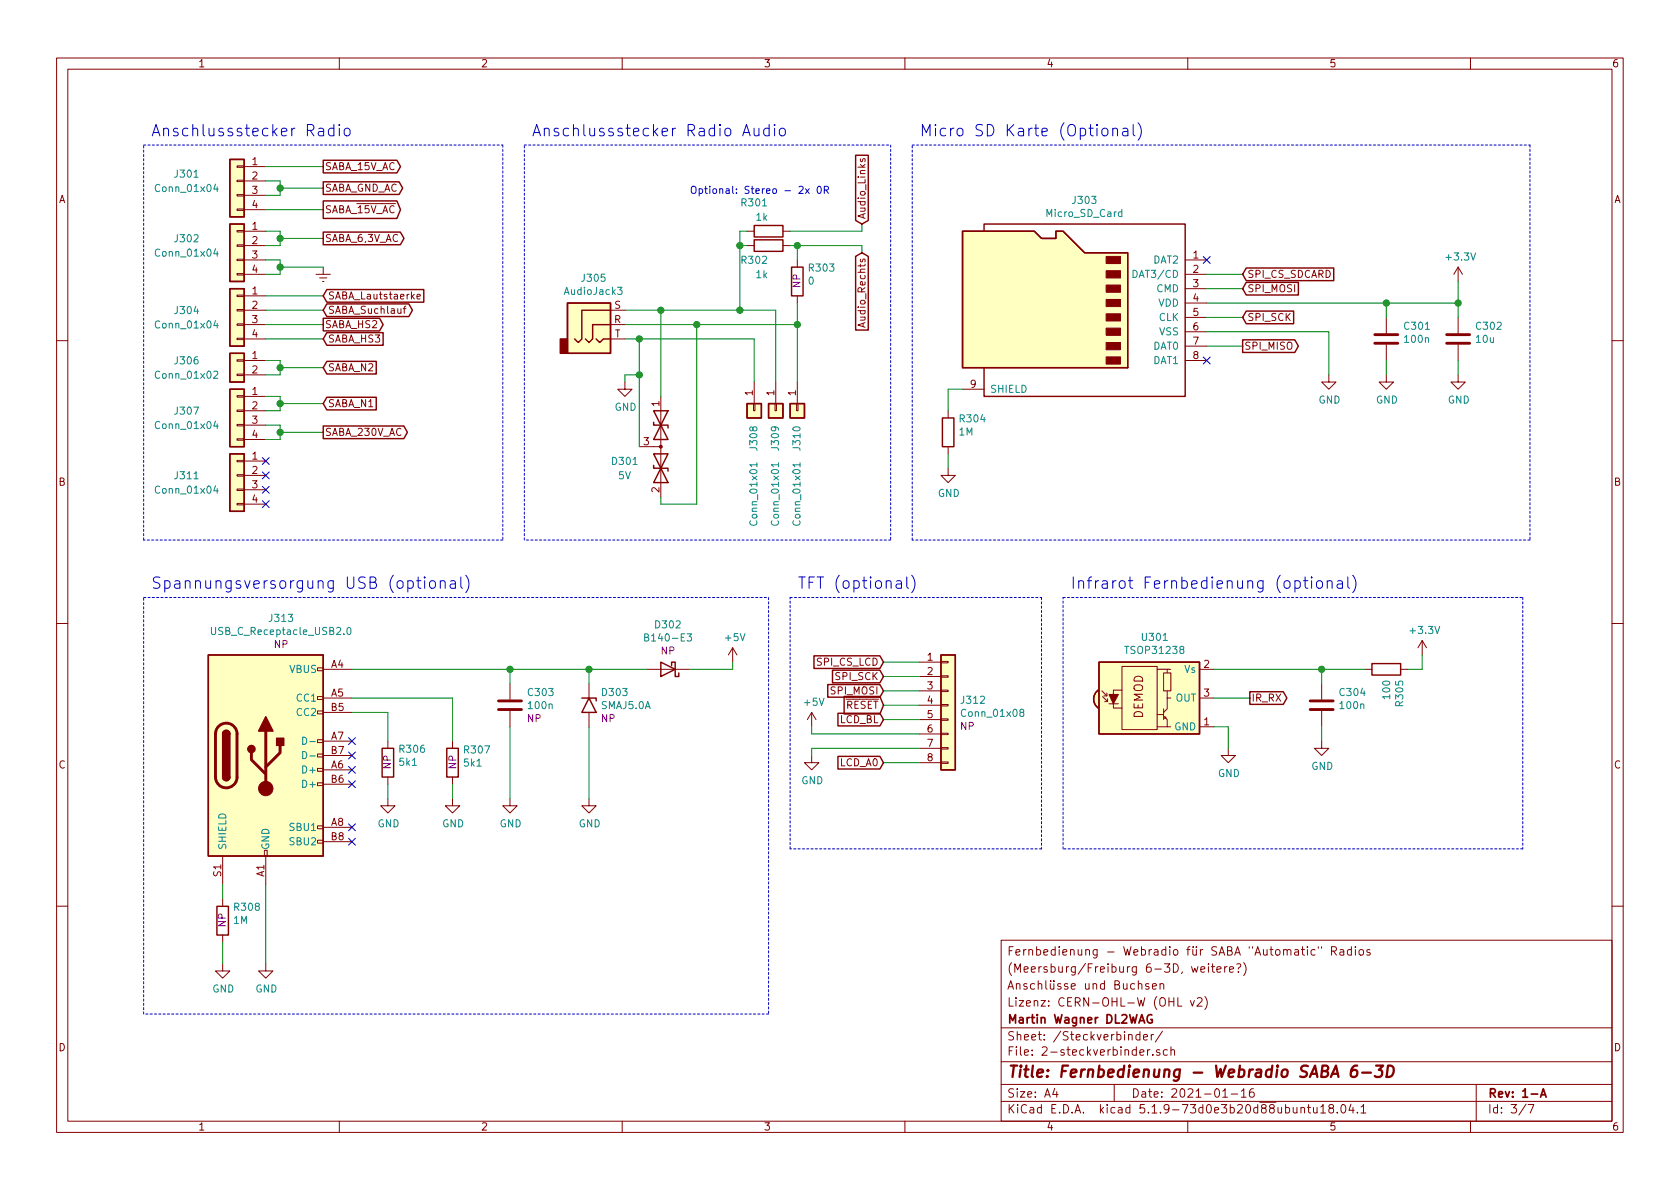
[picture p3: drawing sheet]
EESchema Schematic File Version 4
EELAYER 30 0
EELAYER END
$Descr A4 11693 8268
encoding utf-8
Sheet 3 7
Title "Fernbedienung - Webradio SABA 6-3D"
Date "2021-01-16"
Rev "1-A"
Comp "Martin Wagner DL2WAG"
Comment1 "Lizenz: CERN-OHL-W (OHL v2)"
Comment2 "Anschlüsse und Buchsen"
Comment3 "(Meersburg/Freiburg 6-3D, weitere?)"
Comment4 "Fernbedienung - Webradio für SABA \"Automatic\" Radios"
$EndDescr
$Comp
L Connector_Generic:Conn_01x02 J306
U 1 1
P 1650 2500
F 0 "J306" H 2000 2500 50  0000 C CNN
F 1 "Conn_01x02" H 2000 2400 50  0000 C CNN
F 2 "Connector_PinHeader_2.54mm:PinHeader_1x02_P2.54mm_Vertical" H 1650 2500 50  0001 C CNN
F 3 "~" H 1650 2500 50  0001 C CNN
	1    1650 2500
	-1   0    0    -1  
$EndComp
$Comp
L Connector_Generic:Conn_01x04 J301
U 1 1
P 1650 1250
F 0 "J301" H 2000 1300 50  0000 C CNN
F 1 "Conn_01x04" H 2000 1200 50  0000 C CNN
F 2 "Connector_PinHeader_2.54mm:PinHeader_1x04_P2.54mm_Vertical" H 1650 1250 50  0001 C CNN
F 3 "~" H 1650 1250 50  0001 C CNN
	1    1650 1250
	-1   0    0    -1  
$EndComp
$Comp
L Connector_Generic:Conn_01x04 J302
U 1 1
P 1650 1700
F 0 "J302" H 2000 1750 50  0000 C CNN
F 1 "Conn_01x04" H 2000 1650 50  0000 C CNN
F 2 "Connector_PinHeader_2.54mm:PinHeader_1x04_P2.54mm_Vertical" H 1650 1700 50  0001 C CNN
F 3 "~" H 1650 1700 50  0001 C CNN
	1    1650 1700
	-1   0    0    -1  
$EndComp
$Comp
L Connector_Generic:Conn_01x04 J304
U 1 1
P 1650 2150
F 0 "J304" H 2000 2150 50  0000 C CNN
F 1 "Conn_01x04" H 2000 2050 50  0000 C CNN
F 2 "Connector_PinHeader_2.54mm:PinHeader_1x04_P2.54mm_Vertical" H 1650 2150 50  0001 C CNN
F 3 "~" H 1650 2150 50  0001 C CNN
	1    1650 2150
	-1   0    0    -1  
$EndComp
$Comp
L Connector_Generic:Conn_01x04 J307
U 1 1
P 1650 2850
F 0 "J307" H 2000 2850 50  0000 C CNN
F 1 "Conn_01x04" H 2000 2750 50  0000 C CNN
F 2 "Connector_PinHeader_2.54mm:PinHeader_1x04_P2.54mm_Vertical" H 1650 2850 50  0001 C CNN
F 3 "~" H 1650 2850 50  0001 C CNN
	1    1650 2850
	-1   0    0    -1  
$EndComp
$Comp
L Connector_Generic:Conn_01x04 J311
U 1 1
P 1650 3300
F 0 "J311" H 2000 3300 50  0000 C CNN
F 1 "Conn_01x04" H 2000 3200 50  0000 C CNN
F 2 "Connector_PinHeader_2.54mm:PinHeader_1x04_P2.54mm_Vertical" H 1650 3300 50  0001 C CNN
F 3 "~" H 1650 3300 50  0001 C CNN
	1    1650 3300
	-1   0    0    -1  
$EndComp
Text GLabel 2250 1150 2    50   Output ~ 0
SABA_15V_AC
Wire Wire Line
	1850 1150 2250 1150
Text GLabel 2250 1300 2    50   Output ~ 0
SABA_GND_AC
Wire Wire Line
	2250 1300 1950 1300
Wire Wire Line
	1950 1300 1950 1250
Wire Wire Line
	1950 1250 1850 1250
Wire Wire Line
	1950 1300 1950 1350
Wire Wire Line
	1950 1350 1850 1350
Connection ~ 1950 1300
Text GLabel 2250 1450 2    50   Output ~ 0
SABA_~15V_AC
Wire Wire Line
	2250 1450 1850 1450
Text GLabel 2250 1650 2    50   Output ~ 0
SABA_6,3V_AC
Wire Wire Line
	1850 1600 1950 1600
Wire Wire Line
	1950 1600 1950 1650
Wire Wire Line
	1950 1650 2250 1650
Wire Wire Line
	1950 1650 1950 1700
Wire Wire Line
	1950 1700 1850 1700
Connection ~ 1950 1650
Wire Wire Line
	1850 1800 1950 1800
Wire Wire Line
	1950 1800 1950 1850
Wire Wire Line
	1950 1900 1850 1900
Wire Wire Line
	2250 1850 1950 1850
Connection ~ 1950 1850
Wire Wire Line
	1950 1850 1950 1900
Text GLabel 2250 2050 2    50   Input ~ 0
SABA_Lautstaerke
Text GLabel 2250 2150 2    50   BiDi ~ 0
SABA_Suchlauf
Text GLabel 2250 2250 2    50   Output ~ 0
SABA_HS2
Text GLabel 2250 2350 2    50   Input ~ 0
SABA_HS3
Text GLabel 2250 2800 2    50   Input ~ 0
SABA_N1
Text GLabel 2250 2550 2    50   Input ~ 0
SABA_N2
Text GLabel 2250 3000 2    50   Output ~ 0
SABA_230V_AC
Wire Wire Line
	2250 2050 1850 2050
Wire Wire Line
	2250 2150 1850 2150
Wire Wire Line
	2250 2250 1850 2250
Wire Wire Line
	2250 2350 1850 2350
Wire Wire Line
	2250 2550 1950 2550
Wire Wire Line
	1950 2550 1950 2500
Wire Wire Line
	1950 2500 1850 2500
Wire Wire Line
	1950 2550 1950 2600
Wire Wire Line
	1950 2600 1850 2600
Connection ~ 1950 2550
Wire Wire Line
	2250 2800 1950 2800
Wire Wire Line
	1950 2800 1950 2850
Wire Wire Line
	1950 2850 1850 2850
Wire Wire Line
	1950 2800 1950 2750
Wire Wire Line
	1950 2750 1850 2750
Connection ~ 1950 2800
Wire Wire Line
	2250 3000 1950 3000
Wire Wire Line
	1950 3000 1950 2950
Wire Wire Line
	1950 2950 1850 2950
Wire Wire Line
	1950 3000 1950 3050
Wire Wire Line
	1950 3050 1850 3050
Connection ~ 1950 3000
NoConn ~ 1850 3300
NoConn ~ 1850 3400
NoConn ~ 1850 3500
Wire Notes Line
	1000 1000 3500 1000
Wire Notes Line
	3500 1000 3500 3750
Wire Notes Line
	3500 3750 1000 3750
Wire Notes Line
	1000 3750 1000 1000
Text Notes 1050 950  0    79   ~ 0
Anschlussstecker Radio
$Comp
L Connector:USB_C_Receptacle_USB2.0 J313
U 1 1
P 1850 5250
F 0 "J313" H 1957 6207 50  0000 C CNN
F 1 "USB_C_Receptacle_USB2.0" H 1957 6116 50  0000 C CNN
F 2 "Connector_USB:USB_C_Receptacle_HRO_TYPE-C-31-M-12" H 2000 5250 50  0001 C CNN
F 3 "https://www.usb.org/sites/default/files/documents/usb_type-c.zip" H 2000 5250 50  0001 C CNN
F 4 "NP" H 1957 6025 50  0000 C CNN "Placement"
F 5 "GCT USB4125-GF-A" H 1850 5250 50  0001 C CNN "Bauteil"
	1    1850 5250
	1    0    0    -1  
$EndComp
Wire Notes Line
	1000 7050 1000 4150
Text Notes 1050 4100 0    79   ~ 0
Spannungsversorgung USB (optional)
$Comp
L power:GND #PWR0319
U 1 1
P 1850 6700
F 0 "#PWR0319" H 1850 6450 50  0001 C CNN
F 1 "GND" H 1855 6527 50  0000 C CNN
F 2 "" H 1850 6700 50  0001 C CNN
F 3 "" H 1850 6700 50  0001 C CNN
	1    1850 6700
	1    0    0    -1  
$EndComp
Wire Wire Line
	1850 6150 1850 6700
Wire Wire Line
	3150 5450 3150 5550
Wire Wire Line
	3150 4850 3150 5150
Wire Wire Line
	2450 4850 3150 4850
Wire Wire Line
	2700 5450 2700 5550
Wire Wire Line
	2700 4950 2700 5150
Wire Wire Line
	2450 4950 2700 4950
$Comp
L power:GND #PWR0315
U 1 1
P 3150 5550
F 0 "#PWR0315" H 3150 5300 50  0001 C CNN
F 1 "GND" H 3155 5377 50  0000 C CNN
F 2 "" H 3150 5550 50  0001 C CNN
F 3 "" H 3150 5550 50  0001 C CNN
	1    3150 5550
	1    0    0    -1  
$EndComp
$Comp
L power:GND #PWR0314
U 1 1
P 2700 5550
F 0 "#PWR0314" H 2700 5300 50  0001 C CNN
F 1 "GND" H 2705 5377 50  0000 C CNN
F 2 "" H 2700 5550 50  0001 C CNN
F 3 "" H 2700 5550 50  0001 C CNN
	1    2700 5550
	1    0    0    -1  
$EndComp
$Comp
L Device:R R?
U 1 1
P 3150 5300
AR Path="/5FFC49DA/6005BEE2" Ref="R?"  Part="1" 
AR Path="/6002EA57/6005BEE2" Ref="R307"  Part="1" 
F 0 "R307" H 3220 5391 50  0000 L CNN
F 1 "5k1" H 3220 5300 50  0000 L CNN
F 2 "Resistor_SMD:R_0603_1608Metric" V 3080 5300 50  0001 C CNN
F 3 "~" H 3150 5300 50  0001 C CNN
F 4 "NP" V 3150 5250 50  0000 L CNN "Placement"
	1    3150 5300
	1    0    0    -1  
$EndComp
$Comp
L Device:R R?
U 1 1
P 2700 5300
AR Path="/5FFC49DA/6005B9D4" Ref="R?"  Part="1" 
AR Path="/6002EA57/6005B9D4" Ref="R306"  Part="1" 
F 0 "R306" H 2630 5209 50  0000 R CNN
F 1 "5k1" H 2630 5300 50  0000 R CNN
F 2 "Resistor_SMD:R_0603_1608Metric" V 2630 5300 50  0001 C CNN
F 3 "~" H 2700 5300 50  0001 C CNN
F 4 "NP" V 2700 5350 50  0000 R CNN "Placement"
	1    2700 5300
	-1   0    0    1   
$EndComp
$Comp
L Device:C C303
U 1 1
P 3550 4900
F 0 "C303" H 3665 4991 50  0000 L CNN
F 1 "100n" H 3665 4900 50  0000 L CNN
F 2 "Capacitor_SMD:C_0603_1608Metric" H 3588 4750 50  0001 C CNN
F 3 "~" H 3550 4900 50  0001 C CNN
F 4 "NP" H 3665 4809 50  0000 L CNN "Placement"
F 5 "WE 885382206004" H 3550 4900 50  0001 C CNN "Bauteil"
	1    3550 4900
	1    0    0    -1  
$EndComp
Wire Wire Line
	2450 4650 3550 4650
$Comp
L power:GND #PWR0316
U 1 1
P 3550 5550
F 0 "#PWR0316" H 3550 5300 50  0001 C CNN
F 1 "GND" H 3555 5377 50  0000 C CNN
F 2 "" H 3550 5550 50  0001 C CNN
F 3 "" H 3550 5550 50  0001 C CNN
	1    3550 5550
	1    0    0    -1  
$EndComp
Wire Wire Line
	3550 4650 3550 4750
Connection ~ 3550 4650
Wire Wire Line
	3550 4650 4100 4650
Wire Wire Line
	3550 5050 3550 5550
Wire Wire Line
	1550 6150 1550 6250
$Comp
L Diode:B140-E3 D302
U 1 1
P 4650 4650
F 0 "D302" H 4650 4343 50  0000 C CNN
F 1 "B140-E3" H 4650 4434 50  0000 C CNN
F 2 "Diode_SMD:D_SMA" H 4650 4475 50  0001 C CNN
F 3 "http://www.vishay.com/docs/88946/b120.pdf" H 4650 4650 50  0001 C CNN
F 4 "NP" H 4650 4525 50  0000 C CNN "Placement"
F 5 "Vishay B140-E3/61T" H 4650 4650 50  0001 C CNN "Bauteil"
	1    4650 4650
	-1   0    0    1   
$EndComp
$Comp
L power:GND #PWR0317
U 1 1
P 4100 5550
F 0 "#PWR0317" H 4100 5300 50  0001 C CNN
F 1 "GND" H 4105 5377 50  0000 C CNN
F 2 "" H 4100 5550 50  0001 C CNN
F 3 "" H 4100 5550 50  0001 C CNN
	1    4100 5550
	1    0    0    -1  
$EndComp
Wire Wire Line
	4100 4650 4100 4750
Wire Wire Line
	4100 5050 4100 5550
Connection ~ 4100 4650
Wire Wire Line
	4100 4650 4500 4650
$Comp
L power:+5V #PWR0309
U 1 1
P 5100 4600
F 0 "#PWR0309" H 5100 4450 50  0001 C CNN
F 1 "+5V" H 5115 4773 50  0000 C CNN
F 2 "" H 5100 4600 50  0001 C CNN
F 3 "" H 5100 4600 50  0001 C CNN
	1    5100 4600
	1    0    0    -1  
$EndComp
Wire Wire Line
	5100 4600 5100 4650
Wire Wire Line
	5100 4650 4800 4650
Wire Notes Line
	1000 4150 5350 4150
Wire Notes Line
	5350 4150 5350 7050
Wire Notes Line
	5350 7050 1000 7050
$Comp
L Connector:Micro_SD_Card J303
U 1 1
P 7500 2100
F 0 "J303" H 7450 2817 50  0000 C CNN
F 1 "Micro_SD_Card" H 7450 2726 50  0000 C CNN
F 2 "Connector_Card:microSD_HC_Hirose_DM3AT-SF-PEJM5" H 8650 2400 50  0001 C CNN
F 3 "http://katalog.we-online.de/em/datasheet/693072010801.pdf" H 7500 2100 50  0001 C CNN
F 4 "Hirose DM3AT-SF-PEJM5" H 7500 2100 50  0001 C CNN "Bauteil"
	1    7500 2100
	-1   0    0    -1  
$EndComp
$Comp
L Device:R R?
U 1 1
P 1550 6400
AR Path="/5FFC49DA/5FFDECFB" Ref="R?"  Part="1" 
AR Path="/6002EA57/5FFDECFB" Ref="R308"  Part="1" 
F 0 "R308" H 1480 6309 50  0000 R CNN
F 1 "1M" H 1480 6400 50  0000 R CNN
F 2 "Resistor_SMD:R_0603_1608Metric" V 1480 6400 50  0001 C CNN
F 3 "~" H 1550 6400 50  0001 C CNN
F 4 "NP" V 1550 6450 50  0000 R CNN "Placement"
	1    1550 6400
	-1   0    0    1   
$EndComp
Wire Wire Line
	1550 6550 1550 6700
$Comp
L Device:R R?
U 1 1
P 6600 3000
AR Path="/5FFC49DA/5FFE4E96" Ref="R?"  Part="1" 
AR Path="/6002EA57/5FFE4E96" Ref="R304"  Part="1" 
F 0 "R304" H 6530 2909 50  0000 R CNN
F 1 "1M" H 6530 3000 50  0000 R CNN
F 2 "Resistor_SMD:R_0603_1608Metric" V 6530 3000 50  0001 C CNN
F 3 "~" H 6600 3000 50  0001 C CNN
F 4 "" V 6600 3050 50  0000 R CNN "Placement"
	1    6600 3000
	-1   0    0    1   
$EndComp
Wire Wire Line
	6700 2700 6600 2700
Wire Wire Line
	6600 2700 6600 2850
Wire Wire Line
	6600 3150 6600 3250
$Comp
L power:+3.3V #PWR0302
U 1 1
P 10150 1950
F 0 "#PWR0302" H 10150 1800 50  0001 C CNN
F 1 "+3.3V" H 10165 2123 50  0000 C CNN
F 2 "" H 10150 1950 50  0001 C CNN
F 3 "" H 10150 1950 50  0001 C CNN
	1    10150 1950
	1    0    0    -1  
$EndComp
$Comp
L Device:C C301
U 1 1
P 9650 2350
F 0 "C301" H 9765 2441 50  0000 L CNN
F 1 "100n" H 9765 2350 50  0000 L CNN
F 2 "Capacitor_SMD:C_0603_1608Metric" H 9688 2200 50  0001 C CNN
F 3 "~" H 9650 2350 50  0001 C CNN
F 4 "" H 9765 2259 50  0000 L CNN "Placement"
F 5 "WE 885382206004" H 9650 2350 50  0001 C CNN "Bauteil"
	1    9650 2350
	1    0    0    -1  
$EndComp
$Comp
L Device:C C302
U 1 1
P 10150 2350
F 0 "C302" H 10265 2441 50  0000 L CNN
F 1 "10u" H 10265 2350 50  0000 L CNN
F 2 "Capacitor_SMD:C_1206_3216Metric" H 10188 2200 50  0001 C CNN
F 3 "~" H 10150 2350 50  0001 C CNN
F 4 "" H 10265 2259 50  0000 L CNN "Placement"
F 5 "WE 885012208069" H 10150 2350 50  0001 C CNN "Bauteil"
	1    10150 2350
	1    0    0    -1  
$EndComp
$Comp
L power:GND #PWR0305
U 1 1
P 10150 2600
F 0 "#PWR0305" H 10150 2350 50  0001 C CNN
F 1 "GND" H 10155 2427 50  0000 C CNN
F 2 "" H 10150 2600 50  0001 C CNN
F 3 "" H 10150 2600 50  0001 C CNN
	1    10150 2600
	1    0    0    -1  
$EndComp
$Comp
L power:GND #PWR0304
U 1 1
P 9650 2600
F 0 "#PWR0304" H 9650 2350 50  0001 C CNN
F 1 "GND" H 9655 2427 50  0000 C CNN
F 2 "" H 9650 2600 50  0001 C CNN
F 3 "" H 9650 2600 50  0001 C CNN
	1    9650 2600
	1    0    0    -1  
$EndComp
Wire Wire Line
	10150 1950 10150 2100
Wire Wire Line
	10150 2500 10150 2600
Wire Wire Line
	9650 2600 9650 2500
Wire Wire Line
	9650 2100 10150 2100
Wire Wire Line
	9650 2200 9650 2100
Connection ~ 10150 2100
Wire Wire Line
	10150 2100 10150 2200
Text GLabel 8650 1900 2    50   Input ~ 0
SPI_CS_SDCARD
Wire Wire Line
	8400 1900 8650 1900
Text GLabel 8650 2000 2    50   Input ~ 0
SPI_MOSI
Text GLabel 8650 2400 2    50   Output ~ 0
SPI_MISO
Text GLabel 8650 2200 2    50   Input ~ 0
SPI_SCK
Wire Wire Line
	8650 2000 8400 2000
Wire Wire Line
	8650 2200 8400 2200
Wire Wire Line
	8400 2400 8650 2400
Connection ~ 9650 2100
Wire Wire Line
	8400 2100 9650 2100
Wire Wire Line
	8400 2300 9250 2300
Wire Wire Line
	9250 2300 9250 2600
NoConn ~ 8400 1800
NoConn ~ 8400 2500
Wire Notes Line
	6350 1000 10650 1000
Wire Notes Line
	10650 1000 10650 3750
Wire Notes Line
	10650 3750 6350 3750
Wire Notes Line
	6350 3750 6350 1000
Text Notes 6400 950  0    79   ~ 0
Micro SD Karte (Optional)
$Comp
L Interface_Optical:TSOP312xx U301
U 1 1
P 8050 4850
F 0 "U301" H 8038 5275 50  0000 C CNN
F 1 "TSOP31238" H 8038 5184 50  0000 C CNN
F 2 "OptoDevice:Vishay_CAST-3Pin" H 8000 4475 50  0001 C CNN
F 3 "http://www.vishay.com/docs/82492/tsop312.pdf" H 8700 5150 50  0001 C CNN
F 4 "Vishay TSOP31238" H 8050 4850 50  0001 C CNN "Bauteil"
	1    8050 4850
	1    0    0    -1  
$EndComp
$Comp
L power:GND #PWR0312
U 1 1
P 8550 5200
F 0 "#PWR0312" H 8550 4950 50  0001 C CNN
F 1 "GND" H 8555 5027 50  0000 C CNN
F 2 "" H 8550 5200 50  0001 C CNN
F 3 "" H 8550 5200 50  0001 C CNN
	1    8550 5200
	1    0    0    -1  
$EndComp
Text GLabel 8700 4850 2    50   Output ~ 0
IR_RX
Wire Wire Line
	8450 4850 8700 4850
Wire Wire Line
	8450 5050 8550 5050
Wire Wire Line
	8550 5050 8550 5200
Wire Notes Line
	7400 4150 10600 4150
Wire Notes Line
	10600 4150 10600 5900
Wire Notes Line
	10600 5900 7400 5900
Wire Notes Line
	7400 5900 7400 4150
Text Notes 7450 4100 0    79   ~ 0
Infrarot Fernbedienung (optional)
Wire Wire Line
	4350 2350 4450 2350
Wire Wire Line
	4450 2350 4450 2600
Text GLabel 6000 1550 1    50   Input ~ 0
Audio_Links
Text GLabel 6000 1750 3    50   Input ~ 0
Audio_Rechts
$Comp
L Device:R R?
U 1 1
P 5350 1600
AR Path="/5FFC49DA/6004A4C2" Ref="R?"  Part="1" 
AR Path="/6002EA57/6004A4C2" Ref="R301"  Part="1" 
F 0 "R301" V 5150 1600 50  0000 R CNN
F 1 "1k" V 5250 1600 50  0000 R CNN
F 2 "Resistor_SMD:R_0603_1608Metric" V 5280 1600 50  0001 C CNN
F 3 "~" H 5350 1600 50  0001 C CNN
F 4 "" V 5350 1650 50  0000 R CNN "Placement"
	1    5350 1600
	0    1    1    0   
$EndComp
$Comp
L Device:R R?
U 1 1
P 5350 1700
AR Path="/5FFC49DA/6004C1BB" Ref="R?"  Part="1" 
AR Path="/6002EA57/6004C1BB" Ref="R302"  Part="1" 
F 0 "R302" V 5450 1700 50  0000 R CNN
F 1 "1k" V 5550 1700 50  0000 R CNN
F 2 "Resistor_SMD:R_0603_1608Metric" V 5280 1700 50  0001 C CNN
F 3 "~" H 5350 1700 50  0001 C CNN
F 4 "" V 5350 1750 50  0000 R CNN "Placement"
	1    5350 1700
	0    1    1    0   
$EndComp
$Comp
L Device:R R?
U 1 1
P 5550 1950
AR Path="/5FFC49DA/6004E129" Ref="R?"  Part="1" 
AR Path="/6002EA57/6004E129" Ref="R303"  Part="1" 
F 0 "R303" H 5480 1859 50  0000 R CNN
F 1 "0" H 5480 1950 50  0000 R CNN
F 2 "Resistor_SMD:R_0603_1608Metric" V 5480 1950 50  0001 C CNN
F 3 "~" H 5550 1950 50  0001 C CNN
F 4 "NP" V 5550 2000 50  0000 R CNN "Placement"
	1    5550 1950
	-1   0    0    1   
$EndComp
Wire Wire Line
	5500 1700 5550 1700
Wire Wire Line
	5550 1800 5550 1700
Connection ~ 5550 1700
Wire Wire Line
	5550 1700 6000 1700
Wire Wire Line
	5200 1600 5150 1600
Wire Wire Line
	5150 1600 5150 1700
Wire Wire Line
	5150 1700 5200 1700
Wire Wire Line
	5150 1700 5150 2150
Wire Wire Line
	5150 2150 4600 2150
Connection ~ 5150 1700
Wire Wire Line
	5500 1600 6000 1600
Wire Wire Line
	5550 2100 5550 2250
Text Notes 4800 1350 0    50   ~ 0
Optional: Stereo - 2x 0R
Wire Notes Line
	3650 1000 6200 1000
Wire Notes Line
	6200 1000 6200 3750
Wire Notes Line
	6200 3750 3650 3750
Wire Notes Line
	3650 3750 3650 1000
Text Notes 3700 950  0    79   ~ 0
Anschlussstecker Radio Audio
$Comp
L Connector_Generic:Conn_01x01 J308
U 1 1
P 5250 2850
F 0 "J308" H 5350 2850 50  0000 L CNN
F 1 "Conn_01x01" H 5600 2850 50  0000 L CNN
F 2 "Connector_PinHeader_2.54mm:PinHeader_1x01_P2.54mm_Vertical" H 5250 2850 50  0001 C CNN
F 3 "~" H 5250 2850 50  0001 C CNN
	1    5250 2850
	0    1    1    0   
$EndComp
$Comp
L Connector_Generic:Conn_01x01 J309
U 1 1
P 5400 2850
F 0 "J309" H 5500 2850 50  0000 L CNN
F 1 "Conn_01x01" H 5750 2850 50  0000 L CNN
F 2 "Connector_PinHeader_2.54mm:PinHeader_1x01_P2.54mm_Vertical" H 5400 2850 50  0001 C CNN
F 3 "~" H 5400 2850 50  0001 C CNN
	1    5400 2850
	0    1    1    0   
$EndComp
$Comp
L Connector_Generic:Conn_01x01 J310
U 1 1
P 5550 2850
F 0 "J310" H 5650 2850 50  0000 L CNN
F 1 "Conn_01x01" H 5900 2850 50  0000 L CNN
F 2 "Connector_PinHeader_2.54mm:PinHeader_1x01_P2.54mm_Vertical" H 5550 2850 50  0001 C CNN
F 3 "~" H 5550 2850 50  0001 C CNN
	1    5550 2850
	0    1    1    0   
$EndComp
Connection ~ 5150 2150
Wire Wire Line
	4350 2250 4850 2250
Wire Wire Line
	5400 2150 5400 2650
Wire Wire Line
	5150 2150 5400 2150
Wire Wire Line
	5550 2250 5550 2650
Connection ~ 5550 2250
Wire Wire Line
	5250 2650 5250 2350
Wire Wire Line
	5250 2350 4450 2350
Connection ~ 4450 2350
Wire Wire Line
	9200 4650 8450 4650
Wire Wire Line
	9200 4750 9200 4650
Wire Wire Line
	9200 5150 9200 5050
Connection ~ 9200 4650
Wire Wire Line
	9500 4650 9200 4650
Wire Wire Line
	9900 4650 9800 4650
Wire Wire Line
	9900 4550 9900 4650
$Comp
L power:+3.3V #PWR0308
U 1 1
P 9900 4550
F 0 "#PWR0308" H 9900 4400 50  0001 C CNN
F 1 "+3.3V" H 9915 4723 50  0000 C CNN
F 2 "" H 9900 4550 50  0001 C CNN
F 3 "" H 9900 4550 50  0001 C CNN
	1    9900 4550
	1    0    0    -1  
$EndComp
$Comp
L power:GND #PWR0311
U 1 1
P 9200 5150
F 0 "#PWR0311" H 9200 4900 50  0001 C CNN
F 1 "GND" H 9205 4977 50  0000 C CNN
F 2 "" H 9200 5150 50  0001 C CNN
F 3 "" H 9200 5150 50  0001 C CNN
	1    9200 5150
	1    0    0    -1  
$EndComp
$Comp
L Device:C C304
U 1 1
P 9200 4900
F 0 "C304" H 9315 4991 50  0000 L CNN
F 1 "100n" H 9315 4900 50  0000 L CNN
F 2 "Capacitor_SMD:C_0603_1608Metric" H 9238 4750 50  0001 C CNN
F 3 "~" H 9200 4900 50  0001 C CNN
F 4 "" H 9315 4809 50  0000 L CNN "Placement"
F 5 "WE 885382206004" H 9200 4900 50  0001 C CNN "Bauteil"
	1    9200 4900
	1    0    0    -1  
$EndComp
$Comp
L Device:R R?
U 1 1
P 9650 4650
AR Path="/5FFC49DA/6001BDE1" Ref="R?"  Part="1" 
AR Path="/6002EA57/6001BDE1" Ref="R305"  Part="1" 
F 0 "R305" H 9580 4559 50  0000 R CNN
F 1 "100" H 9580 4650 50  0000 R CNN
F 2 "Resistor_SMD:R_0603_1608Metric" V 9580 4650 50  0001 C CNN
F 3 "~" H 9650 4650 50  0001 C CNN
F 4 "" V 9650 4700 50  0000 R CNN "Placement"
	1    9650 4650
	0    -1   -1   0   
$EndComp
$Comp
L Diode:SM6T6V8A D303
U 1 1
P 4100 4900
F 0 "D303" V 4009 4980 50  0000 L CNN
F 1 "SMAJ5.0A" V 4100 4980 50  0000 L CNN
F 2 "Diode_SMD:D_SMA" H 4100 4700 50  0001 C CNN
F 3 "" H 4050 4900 50  0001 C CNN
F 4 "NP" V 4191 4980 50  0000 L CNN "Placement"
F 5 "SMAJ5.0A-13-F" V 4100 4900 50  0001 C CNN "Bauteil"
	1    4100 4900
	0    1    1    0   
$EndComp
$Comp
L power:GND #PWR0303
U 1 1
P 9250 2600
F 0 "#PWR0303" H 9250 2350 50  0001 C CNN
F 1 "GND" H 9255 2427 50  0000 C CNN
F 2 "" H 9250 2600 50  0001 C CNN
F 3 "" H 9250 2600 50  0001 C CNN
	1    9250 2600
	1    0    0    -1  
$EndComp
$Comp
L power:Earth #PWR0301
U 1 1
P 2250 1850
F 0 "#PWR0301" H 2250 1600 50  0001 C CNN
F 1 "Earth" H 2250 1700 50  0001 C CNN
F 2 "" H 2250 1850 50  0001 C CNN
F 3 "~" H 2250 1850 50  0001 C CNN
	1    2250 1850
	1    0    0    -1  
$EndComp
Wire Wire Line
	6000 1600 6000 1550
Wire Wire Line
	6000 1700 6000 1750
$Comp
L Device:D_TVS_x2_AAC D301
U 1 1
P 4600 3100
F 0 "D301" V 4700 2750 50  0000 L CNN
F 1 "5V" V 4800 2800 50  0000 L CNN
F 2 "Package_TO_SOT_SMD:SOT-323_SC-70" H 4450 3100 50  0001 C CNN
F 3 "https://www.diodes.com/assets/Datasheets/D5V0L2B3W.pdf" H 4450 3100 50  0001 C CNN
F 4 "Diodes D5V0L2B3W" V 4600 3100 50  0001 C CNN "Bauteil"
	1    4600 3100
	0    1    1    0   
$EndComp
Wire Wire Line
	4600 2750 4600 2150
Connection ~ 4600 2150
Wire Wire Line
	4600 2150 4350 2150
Wire Wire Line
	4600 3450 4600 3500
Wire Wire Line
	4600 3500 4850 3500
Wire Wire Line
	4850 3500 4850 2250
Connection ~ 4850 2250
Wire Wire Line
	4850 2250 5550 2250
Wire Wire Line
	4450 3100 4450 2600
Connection ~ 4450 2600
$Comp
L Connector_Generic:Conn_01x08 J312
U 1 1
P 6600 4900
F 0 "J312" H 6680 4937 50  0000 L CNN
F 1 "Conn_01x08" H 6680 4846 50  0000 L CNN
F 2 "Connector_PinHeader_2.54mm:PinHeader_2x04_P2.54mm_Vertical" H 6600 4900 50  0001 C CNN
F 3 "~" H 6600 4900 50  0001 C CNN
F 4 "NP" H 6680 4755 50  0000 L CNN "Placement"
	1    6600 4900
	1    0    0    -1  
$EndComp
Text GLabel 6150 4600 0    50   Input ~ 0
SPI_CS_LCD
Text GLabel 6150 4700 0    50   Input ~ 0
SPI_SCK
Text GLabel 6150 4800 0    50   Input ~ 0
SPI_MOSI
Text GLabel 6150 4900 0    50   Input ~ 0
~RESET
Text GLabel 6150 5300 0    50   Input ~ 0
LCD_A0
Text GLabel 6150 5000 0    50   Input ~ 0
LCD_BL
$Comp
L power:+5V #PWR0310
U 1 1
P 5650 5050
F 0 "#PWR0310" H 5650 4900 50  0001 C CNN
F 1 "+5V" H 5665 5223 50  0000 C CNN
F 2 "" H 5650 5050 50  0001 C CNN
F 3 "" H 5650 5050 50  0001 C CNN
	1    5650 5050
	1    0    0    -1  
$EndComp
$Comp
L power:GND #PWR0313
U 1 1
P 5650 5250
F 0 "#PWR0313" H 5650 5000 50  0001 C CNN
F 1 "GND" H 5655 5077 50  0000 C CNN
F 2 "" H 5650 5250 50  0001 C CNN
F 3 "" H 5650 5250 50  0001 C CNN
	1    5650 5250
	1    0    0    -1  
$EndComp
Wire Wire Line
	6150 4600 6400 4600
Wire Wire Line
	6150 4700 6400 4700
Wire Wire Line
	6150 4800 6400 4800
Wire Wire Line
	6150 4900 6400 4900
Wire Wire Line
	6400 5000 6150 5000
Wire Wire Line
	6400 5100 5650 5100
Wire Wire Line
	5650 5100 5650 5050
Wire Wire Line
	6400 5200 5650 5200
Wire Wire Line
	5650 5200 5650 5250
Wire Wire Line
	6400 5300 6150 5300
Text Notes 5550 4100 0    79   ~ 0
TFT (optional)
Wire Notes Line
	5500 4150 7250 4150
Wire Notes Line
	7250 4150 7250 5900
Wire Notes Line
	7250 5900 5500 5900
Wire Notes Line
	5500 5900 5500 4150
NoConn ~ 2450 5150
NoConn ~ 2450 5250
NoConn ~ 2450 5350
NoConn ~ 2450 5450
NoConn ~ 2450 5750
NoConn ~ 2450 5850
Wire Wire Line
	4350 2600 4350 2650
Wire Wire Line
	4450 2600 4350 2600
$Comp
L Connector:AudioJack3 J305
U 1 1
P 4150 2250
F 0 "J305" H 4132 2575 50  0000 C CNN
F 1 "AudioJack3" H 4132 2484 50  0000 C CNN
F 2 "Connector_Audio:Jack_3.5mm_CUI_SJ-3523-SMT_Horizontal" H 4150 2250 50  0001 C CNN
F 3 "~" H 4150 2250 50  0001 C CNN
F 4 "CUI SJ-3523-SMT-TR" H 4150 2250 50  0001 C CNN "Bauteil"
	1    4150 2250
	1    0    0    -1  
$EndComp
NoConn ~ 1850 3200
$Comp
L power:GND #PWR0101
U 1 1
P 6600 3250
F 0 "#PWR0101" H 6600 3000 50  0001 C CNN
F 1 "GND" H 6605 3077 50  0000 C CNN
F 2 "" H 6600 3250 50  0001 C CNN
F 3 "" H 6600 3250 50  0001 C CNN
	1    6600 3250
	1    0    0    -1  
$EndComp
$Comp
L power:GND #PWR0102
U 1 1
P 4350 2650
F 0 "#PWR0102" H 4350 2400 50  0001 C CNN
F 1 "GND" H 4355 2477 50  0000 C CNN
F 2 "" H 4350 2650 50  0001 C CNN
F 3 "" H 4350 2650 50  0001 C CNN
	1    4350 2650
	1    0    0    -1  
$EndComp
$Comp
L power:GND #PWR0103
U 1 1
P 1550 6700
F 0 "#PWR0103" H 1550 6450 50  0001 C CNN
F 1 "GND" H 1555 6527 50  0000 C CNN
F 2 "" H 1550 6700 50  0001 C CNN
F 3 "" H 1550 6700 50  0001 C CNN
	1    1550 6700
	1    0    0    -1  
$EndComp
$EndSCHEMATC
